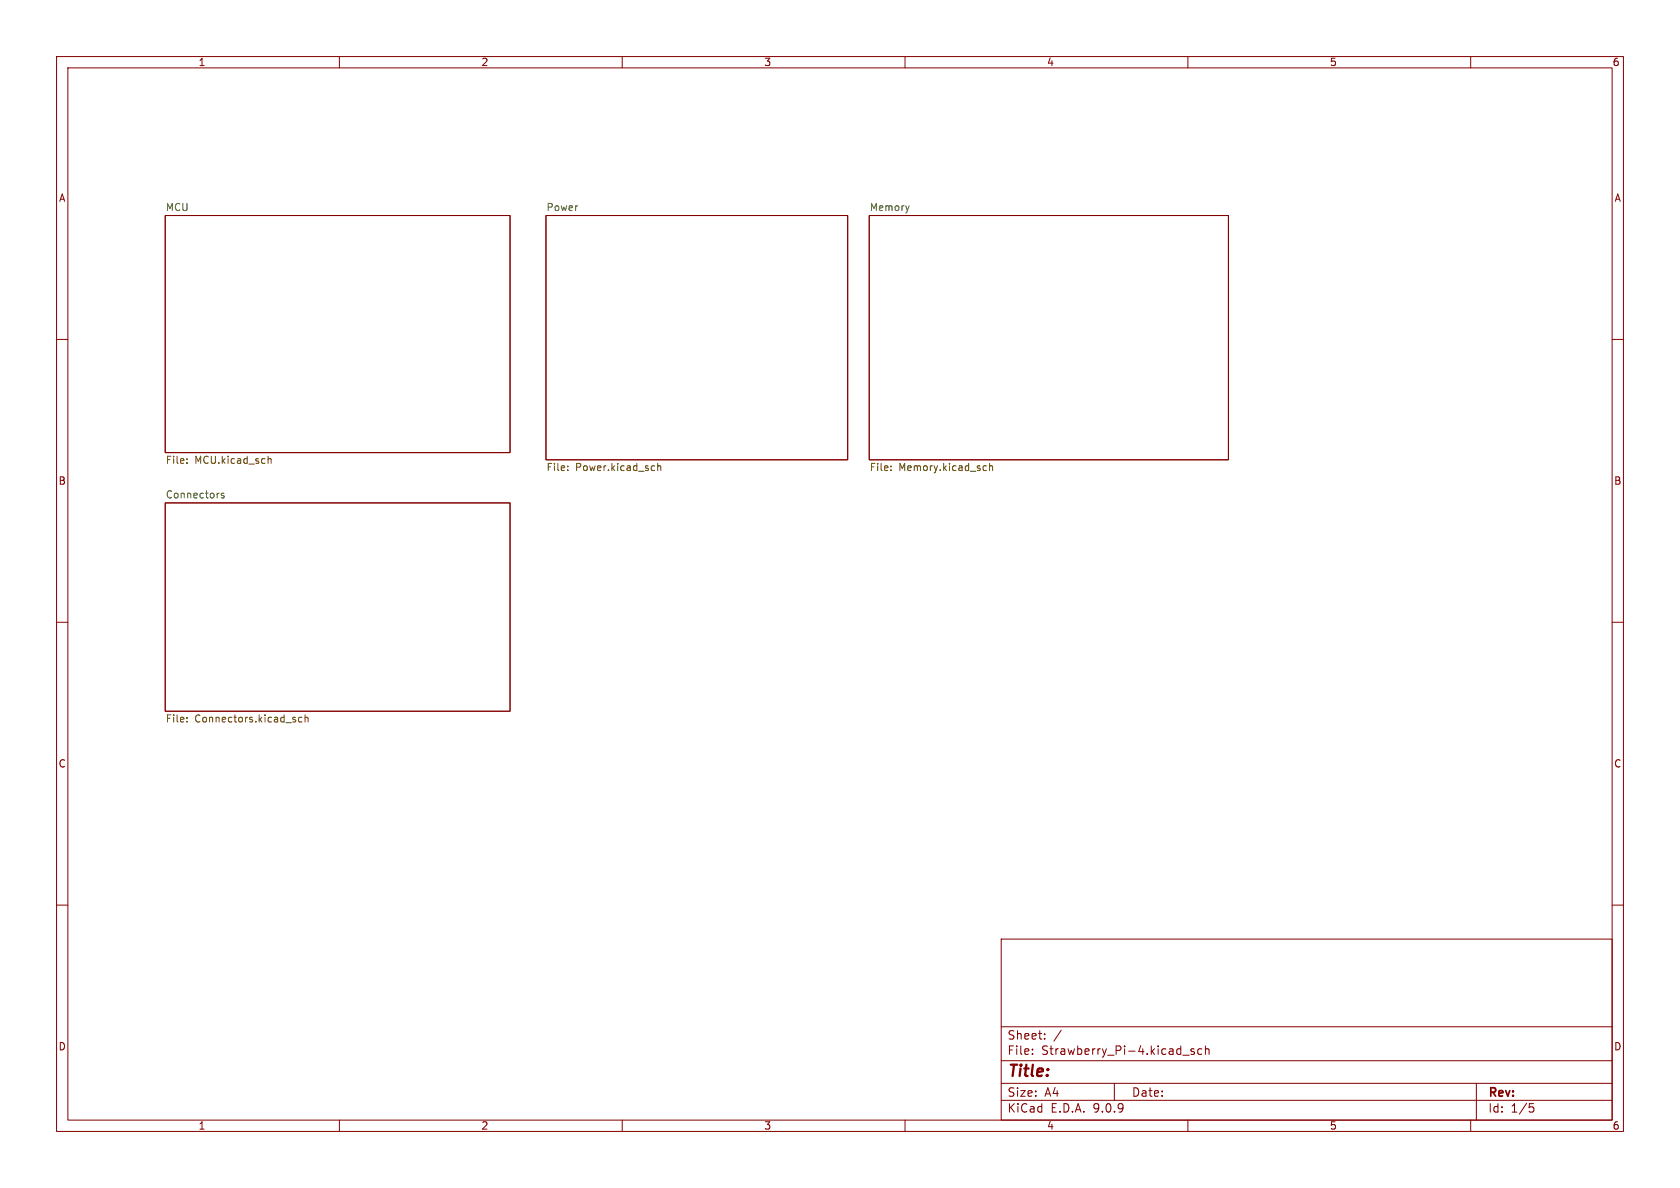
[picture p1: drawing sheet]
<svg xmlns="http://www.w3.org/2000/svg" width="297mm" height="210mm" viewBox="0 0 297 210" stroke-linecap="round" stroke-linejoin="round" font-family="sans-serif">
<g fill="none" stroke="#840000" stroke-width=".18">
<path d="M10 10h277v190h-277zM12 12h273v186h-273zM60 10v2M110 10v2M160 10v2M210 10v2M260 10v2M29.2 38.1h61v41.9h-61zM96.5 38.1h53.4v43.2h-53.4zM153.7 38.1h63.5v43.2h-63.5zM10 60h2M285 60h2"/>
<path d="M29.2 88.9h61v36.8h-61zM10 110h2M285 110h2M10 160h2M177 166h108v32h-108zM285 160h2M60 198v2M110 198v2M160 198v2M177 194.5h108M177 191.5h108M177 187.5h108"/>
<path d="M177 181.5h108M182.5 186.3v.1M182.5 185.5v.1M184.7 183.6v.1M184.7 182.8v.1M187.6 182.1l-1.3 2M197 191.5v3M209.1 186.5h1.1M210 198v2M211.1 185.5l-.4-.1-.2 .2 .1 .2 .5 .2v.3h-.6M212.5 185.5l-.5-.1-.3 .3v.4l.2 .2h.6M213.1 185.5l.2-.1 .4 .1v.9"/>
<path d="M213.1 184.9v1.5M260 198v2M261 191.5v6.5M270.4 195.1h.7M270.5 195.7h.4l.3 .3-.2 .5-.5 .1"/>
</g>
<g fill="none" stroke="#725600" stroke-width=".18">
<path d="M33.1 81.1v.2M33.1 81.8v.1M47.4 80.6v1.3M47.4 81.2l.2-.1h.3v.8M100.4 83.1v.1M100.4 82.4v.1M115.6 82.3l.1 .1M115.7 83.1l-.1 .1M116.3 81.9v1.3M116.3 82.5l.2-.2 .3 .1v.8M157.5 83.1v.1M157.5 82.4v.1"/>
<path d="M174 82.3l.4 .1M174.4 83.1l-.4 .1M174.9 82.5l.2-.2 .3 .1 .1 .8M174.9 81.9v1.3M33.1 127.5v.1M33.1 126.9v.1M53.4 126.9l-.4-.1-.2 .2 .1 .6h.5M53.9 126.9l.2-.1 .3 .1 .1 .7M53.9 126.4v1.2"/>
</g>
<path d="M160.7 36.4l-.3 .8M39.6 87.2h-.3l-.2 .2 .1 .1 .4 .2v.3h-.5" fill="none" stroke="#006464" stroke-width=".18"/>
<text font-size="2.8" fill="#840000" x="178" y="190.9">Title:</text>
<g font-size="2.1" fill="#840000">
<text x="178" y="184">Sheet:</text>
<text x="178" y="186.7">File:</text>
<text x="184.1" y="186.7">Strawberry_Pi-4.kicad_sch</text>
<text x="178" y="196.9">KiCad</text>
<text x="178" y="194.1">Size:</text>
<text x="184.7" y="194.1">A4</text>
<text x="185.7" y="196.9">E.D.A.</text>
<text x="193.3" y="196.9">9.0.9</text>
<text x="200" y="194.1">Date:</text>
<text x="263" y="194.3">Rev:</text>
<text x="263" y="196.9">Id:</text>
<text x="267.1" y="196.9">1/5</text>
</g>
<g font-size="1.8" fill="#840000">
<text x="35" y="11.9">1</text>
<text x="85" y="11.9">2</text>
<text x="135" y="11.9">3</text>
<text x="185" y="11.9">4</text>
<text x="235" y="11.9">5</text>
<text x="285" y="11.9">6</text>
<text x="10.3" y="35.9">A</text>
<text x="285.3" y="35.9">A</text>
<text x="10.3" y="85.9">B</text>
<text x="285.3" y="85.9">B</text>
<text x="10.3" y="135.9">C</text>
<text x="285.3" y="135.9">C</text>
<text x="10.3" y="185.9">D</text>
<text x="285.3" y="185.9">D</text>
<text x="35" y="199.9">1</text>
<text x="85" y="199.9">2</text>
<text x="135" y="199.9">3</text>
<text x="185" y="199.9">4</text>
<text x="235" y="199.9">5</text>
<text x="285" y="199.9">6</text>
</g>
<g font-size="1.8" fill="#006464">
<text x="29.2" y="37.4">MCU</text>
<text x="96.5" y="37.4">Power</text>
<text x="153.7" y="37.4">Memory</text>
<text x="29.2" y="88.2">Connectors</text>
</g>
<g font-size="1.8" fill="#725600">
<text x="29.2" y="82.3">File:</text>
<text x="34.4" y="82.3">MCU.kicad_sch</text>
<text x="96.5" y="83.6">File:</text>
<text x="101.7" y="83.6">Power.kicad_sch</text>
<text x="153.7" y="83.6">File:</text>
<text x="158.9" y="83.6">Memory.kicad_sch</text>
<text x="29.2" y="128">File:</text>
<text x="34.4" y="128">Connectors.kicad_sch</text>
</g>
</svg>
